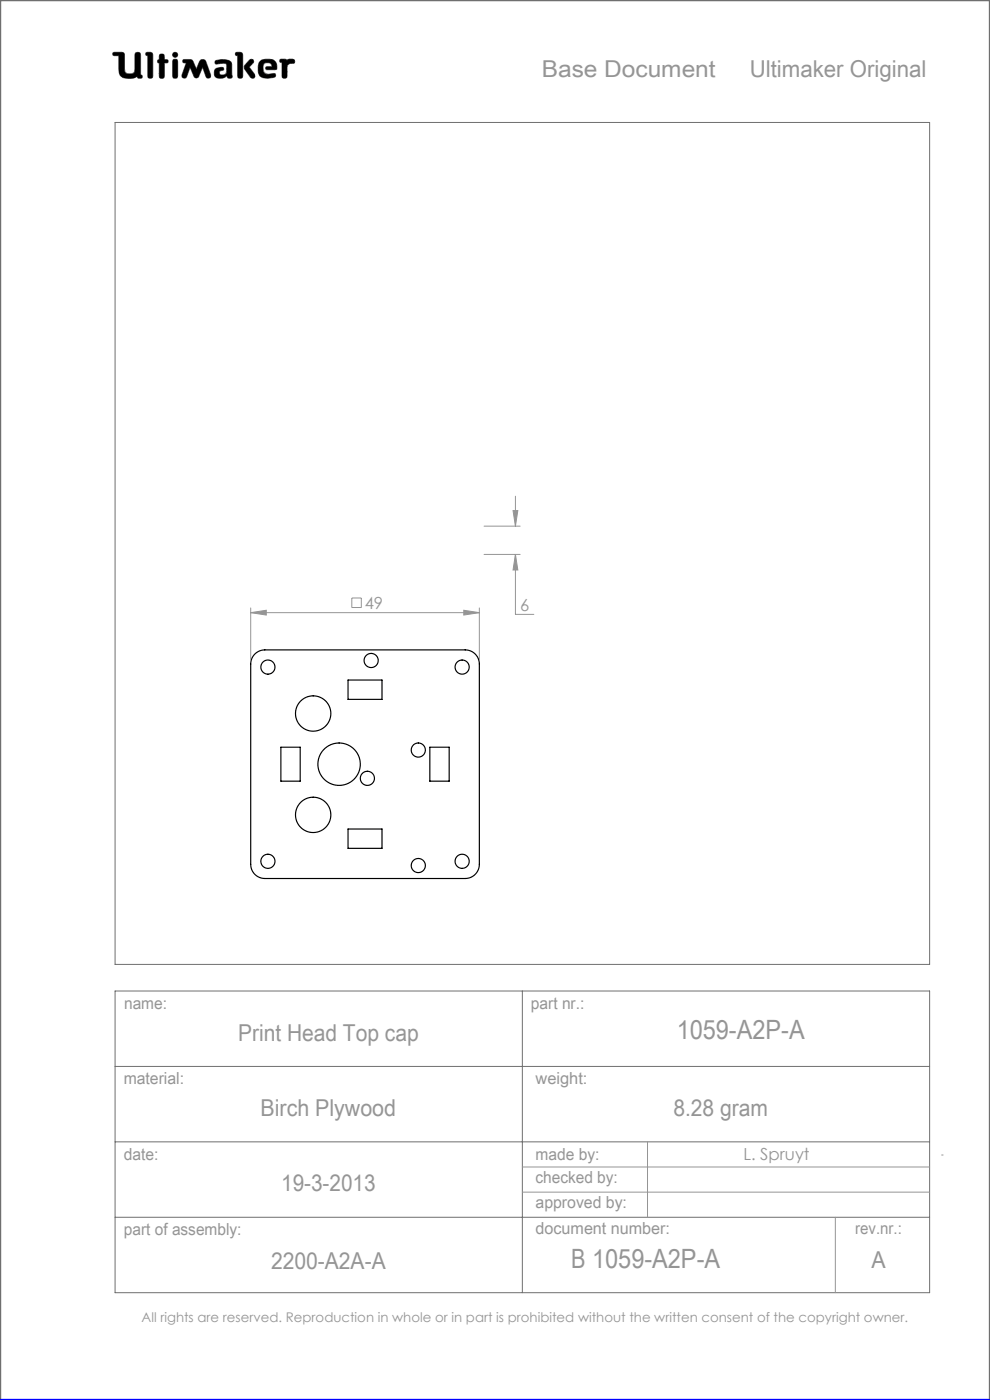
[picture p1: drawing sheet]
<svg xmlns="http://www.w3.org/2000/svg" width="210mm" height="297mm" viewBox="0 0 210 297" stroke-linecap="round" stroke-linejoin="round" font-family="sans-serif">
<g fill="none" stroke="#6f6f6f" stroke-width=".21">
<path d="M24 11.1h1.8l.5 .2 .2 4a1.62 1.62 0 0 0 2 0l.2-4a.65 .65 0 0 1 .7-.2 .65 .65 0 0 1 .4 .6v4.2l.3 .1-.1 .6a.65 .65 0 0 1-.9-.3 4 4 0 0 1-3 .2l-.6-.5-.2-.6-.1-3.6h-1.2l-.1-.3zM29.1 16.2v.1M31 11.1l1.2 .1 .2 .4v4.8a.59 .59 0 0 1-.7 .2 .59 .59 0 0 1-.4-.5v-4.3l-.4-.1zM33.8 13.4h.1M33.8 12.6h.1M33.8 12.6l-.3 .1-.1 .3 .1 .3 .3 .1M33.8 12.6v-1a.59 .59 0 0 1 .7-.1 .59 .59 0 0 1 .4 .5v.6l.6 .1a.4 .4 0 0 1 0 .6l-.6 .1-.1 3.1a.59 .59 0 0 1-.6 .1 .59 .59 0 0 1-.4-.5v-2.7M36.8 12.6h.7l.2 .5v3l-.2 .4-.3 .1-.4-.1-.2-.4v-3zM38.9 12.7l1.3-.1 .6 .2 .8 1.9 .9-2 .6-.1 .4 .1 1.2 3.2v.5l-.4 .2-.4-.1-.9-2.2-.9 2-.5 .3-.3-.2-1-2.1-.7 1.9-.3 .4-.5-.1-.2-.1v-.5l.9-2.6-.7-.1zM42.1 16.2h.1M45.7 12.9a3.6 3.6 0 0 1 3.3 .3l.2 .5v2.1a.53 .53 0 0 1-.2 .8l-.7-.1-.2-.4a1.97 1.97 0 0 1-2.5 .2 1.34 1.34 0 0 1 .4-1.8l1.3-.2 .1 .6a.74 .74 0 0 0-.9 .7 .95 .95 0 0 0 1.4 .1l.2-.6-.1-1.5a2.7 2.7 0 0 0-2 0l-.4-.2zM50.1 11.1l1.2 .1 .2 .4-.1 4.8a.59 .59 0 0 1-.6 .2 .59 .59 0 0 1-.4-.5v-4.3l-.4-.1z"/>
<path d="M52.9 12.8l.4-.2 .4 .1 .1 .4-.9 1.1 1.1 1.5 .1 .6-.2 .3h-.4a5.9 5.9 0 0 1-1.7-2.3l.2-.5zM56.6 14.8h.1M56.6 14.8l-.3-.3 .2-.3 1.2-.1-.2-.5a1.04 1.04 0 0 0-1.7 .5l.2 1.3 .8 .4M56.6 14.8h1.7l.4-.2a1.66 1.66 0 0 0-1.5-2l-1.7 .1a2.65 2.65 0 0 0-.3 3.5 3.5 3.5 0 0 0 3.2 .1l.1-.3-.2-.4-1.5 .2M56.8 15.8h.1M59.5 12.6h1.1l.3 .2a1.21 1.21 0 0 1 1.5-.1l.1 .6-1 .2-.6 .4-.1 2.5a.59 .59 0 0 1-.6 .2 .59 .59 0 0 1-.4-.5v-2.8l-.4-.2zM24.4 26h172.8v178.6h-172.8zM24.4 210.2h172.8v64h-172.8zM110.8 210.2v64M24.4 226.2h172.8M24.4 242.2h172.8M24.4 258.2h172.8"/>
<circle cx="37.2" cy="11.6" r=".56"/>
</g>
<path d="M0 297v-297h210v297" fill="none" stroke="#6f6f6f" stroke-width=".5"/>
<g fill="none" stroke="#959595" stroke-width=".21">
<path d="M102.7 111.6h7.6M102.7 117.6h7.6M108.8 108.3h1l-.5 3.3zM109.3 117.6l.5 3.3h-1zM109.3 117.6v12.7h3.9M109.3 105.3v6.3M53.2 130l3.3-.5v1zM53.2 129v10.9M53.2 130h48.5M74.6 126.9h2v2h-2zM98.4 129.5l3.3 .5-3.3 .5zM101.7 129v10.9"/>
<path d="M110.8 247.6h86.4M110.8 252.9h86.4M137.4 242.2v16M177.2 258.2v16M199.7 245h.4"/>
</g>
<path d="M0 297h210" fill="none" stroke="#00f" stroke-width=".5"/>
<path d="M45.7 12.9l-.1 .4 .2 .3 1.7-.2 .6 .2-.1 1.8-.2 .4-.5 .1a.54 .54 0 0 1-.8-.5 .54 .54 0 0 1 .8-.5l.2-.1-.1-.4-.4-.1a1.31 1.31 0 0 0-1.5 .9 1.14 1.14 0 0 0 .3 1.2 1.14 1.14 0 0 0 1.2 .2l.8-.3a.23 .23 0 0 1 .3-.2 .23 .23 0 0 1 .2 .4 .58 .58 0 0 0 .8 .1 .58 .58 0 0 0 .1-.9v-2a1.32 1.32 0 0 0-1.7-1.1zM50 11.2v.5l.4 .1v4.5l.2 .3h.6l.3-.4v-4.7l-.4-.4zM53 12.7l-1.1 1.2-.1 .5 1.4 2.1 .6 .1 .3-.3v-.4l-1.2-1.7 .9-.9v-.4l-.3-.3zM55.1 13a2.66 2.66 0 0 0 .3 3.4l1.4 .2 1.3-.2 .4-.3-.2-.5-1.5 .2-.6-.2-.3-.4-.1-.9a.98 .98 0 0 1 .7-1 .98 .98 0 0 1 1.1 .5l.1 .3-1.2 .1-.1 .4 .2 .2h1.6a.49 .49 0 0 0 .5-.2 .49 .49 0 0 0 0-.6 1.57 1.57 0 0 0-2-1.4h-.9zM59.4 12.6v.5l.4 .2v3l.3 .3h.5l.3-.4v-2.3l.6-.4 .9-.1 .1-.6-.4-.3-.9 .1-.3 .2-.3-.2zM36.7 12.6l-.1 3.7 .2 .3h.6l.3-.4v-3.3l-.3-.3zM36.6 11.6a.56 .56 0 0 0 1.1 0 .56 .56 0 0 0-1.1 0zM33.9 11.6l-.1 1-.3 .2-.1 .3 .4 .3v3l.2 .2h.5l.3-.1 .1-.3v-2.8l.7-.1 .1-.4-.2-.2-.6-.1-.2-1.1zM31 11.2l-.1 .5 .4 .1 .1 4.5 .2 .3h.5l.3-.4v-4.7l-.4-.4zM38.8 12.7v.6h.7l-.9 2.7 .2 .5 .4 .1 .3-.2 .8-2.1 .9 2 .2 .2h.4l.3-.2 .9-2 .8 2.1 .5 .2 .4-.3v-.4l-1-2.8-.3-.4-.5-.1-.4 .2-.9 1.9-.9-2-.5-.1zM24 11.2l-.1 .3 .2 .3h1.1v2.7a1.73 1.73 0 0 0 2.1 2.1 2.42 2.42 0 0 0 1.8-.4l.3 .4h.6l.2-.3-.1-.3-.3-.1v-4.3l-.1-.3-.2-.2h-.6l-.3 .4v3.4a.89 .89 0 0 1-1.3 .8 .81 .81 0 0 1-.9-1.1l-.1-3.3-.5-.2z" fill-rule="evenodd" fill="#000"/>
<path d="M53.2 130l3.3-.5v1zM98.4 129.5l3.3 .5-3.3 .5zM108.8 108.3h1l-.5 3.3zM109.3 117.6l.5 3.3h-1z" fill="#959595"/>
<g fill="none" stroke="#000" stroke-width=".25">
<path d="M54.1 138.7l.9-.6 1.2-.2h42.5a3 3 0 0 1 3 3v42.5a3 3 0 0 1-3 3h-42.5a3 3 0 0 1-3-3v-42.5l.2-1.2zM59.6 158.5h4.1v7.2h-4.1zM73.8 144.3h7.2v4.1h-7.2zM91.2 158.5h4.1v7.2h-4.1zM73.8 175.9h7.2v4.1h-7.2z"/>
<circle cx="56.8" cy="141.5" r="1.5"/>
<circle cx="66.4" cy="151.4" r="3.8"/>
<circle cx="78.7" cy="140.1" r="1.5"/>
<circle cx="88.7" cy="159.1" r="1.5"/>
<circle cx="98" cy="141.5" r="1.5"/>
<circle cx="66.4" cy="172.9" r="3.8"/>
<circle cx="71.9" cy="162.1" r="4.5"/>
<circle cx="77.9" cy="165.1" r="1.5"/>
<circle cx="56.8" cy="182.7" r="1.5"/>
<circle cx="88.7" cy="183.6" r="1.5"/>
<circle cx="98" cy="182.7" r="1.5"/>
</g>
<g font-size="5.6" fill="#959595">
<text x="143.5" y="220.3">1059-A2P-A</text>
<text x="121.1" y="269.1">B 1059-A2P-A</text>
</g>
<g font-size="4.9" fill="#959595">
<text x="114.9" y="16.3">Base Document</text>
<text x="159" y="16.3">Ultimaker Original</text>
<text x="50.5" y="220.9">Print Head Top cap</text>
<text x="55.3" y="236.7">Birch Plywood</text>
<text x="142.8" y="236.7">8.28 gram</text>
<text x="59.6" y="252.7">19-3-2013</text>
<text x="57.5" y="269.3">2200-A2A-A</text>
<text x="184.9" y="269.1">A</text>
</g>
<g font-size="3.5" fill="#959595">
<text x="77.4" y="129.2">49</text>
<text x="110.3" y="129.6">6</text>
<text x="26.3" y="214.1">name:</text>
<text x="112.6" y="214">part nr.:</text>
<text x="26.2" y="229.9">material:</text>
<text x="113.6" y="229.9">weight:</text>
<text x="26.3" y="246">date:</text>
<text x="113.6" y="246">made by:</text>
<text x="113.6" y="251.1">checked by:</text>
<text x="157.7" y="246.2">L. Spruyt</text>
<text x="113.6" y="256.3">approved by:</text>
<text x="26.3" y="262">part of assembly:</text>
<text x="113.6" y="261.8">document number:</text>
<text x="181.4" y="261.9">rev.nr.:</text>
</g>
<text font-size="2.8" fill="#959595" x="30" y="280.4">All rights are reserved. Reproduction in whole or in part is prohibited without the written consent of the copyright owner.</text>
</svg>
